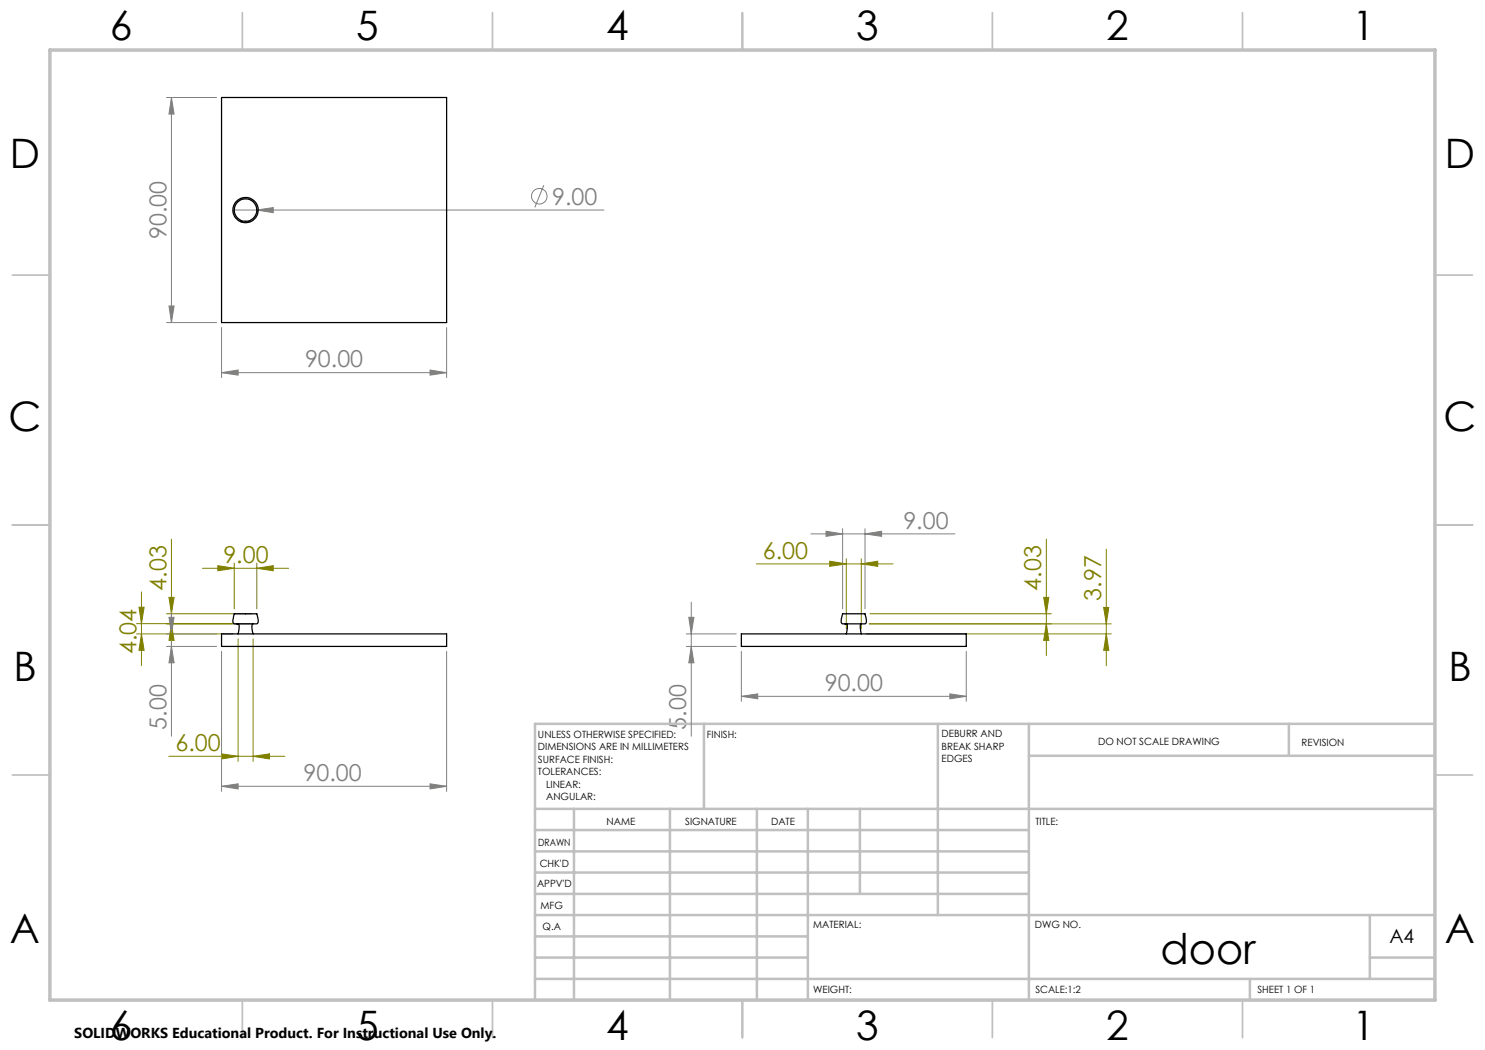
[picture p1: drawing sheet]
<svg xmlns="http://www.w3.org/2000/svg" width="297mm" height="210mm" viewBox="0 0 297 210" stroke-linecap="round" stroke-linejoin="round" font-family="sans-serif">
<g fill="none" stroke="#808080" stroke-width=".2">
<path d="M33.3 19.5h10M34.3 19.5l.5 3.3h-1zM34.3 19.5v45M108.8 37l-1.8 4.5M46.8 42h74M51.4 42l3.2-.5v1zM33.3 64.5h10M33.8 61.2h1l-.5 3.3zM44.3 74.5l3.3-.5v1zM44.3 65.5v10M44.3 74.5h45M86 74l3.3 .5-3.3 .5z"/>
<path d="M89.3 65.5v10M162.2 106.8h28.8M165.2 106.2l3.3 .6-3.3 .5zM168.5 105.8v16M173 106.8l3.3-.6v1.1zM173 105.8v16M33.3 126.8h10M33.3 129.3h10M33.8 123.5h1l-.5 3.3zM34.3 129.3l.5 3.3h-1zM34.3 120.4v26.8M44.3 130.3v28"/>
<path d="M89.3 130.3v28M137.3 126.8h9.9M137.3 129.3h9.9M137.8 123.5h1l-.5 3.3zM138.3 129.3l.5 3.3h-1zM138.3 120.4v26.8M148.3 139.3l3.3-.5v1zM148.3 130.3v10M148.3 139.3h45M190 138.8l3.3 .5-3.3 .5zM193.3 130.3v10M44.3 157.3l3.3-.5v1z"/>
<path d="M44.3 157.3h45M86 156.8l3.3 .5-3.3 .5z"/>
<circle cx="107.9" cy="39.2" r="1.55"/>
</g>
<g fill="none" stroke="#808000" stroke-width=".2">
<path d="M28.3 118.4v14.7M33.8 119.5h1l-.5 3.3zM34.3 107.8v23.3M40.5 113.7h17.2M43.6 113.1l3.2 .6-3.2 .5zM46.8 112.6v9.2M51.4 113.7l3.2-.6v1.1zM51.4 112.6v9.2M151.3 112.8h27.3M165.9 112.2l3.4 .6-3.4 .5zM169.3 111.8v14M172.3 112.8l3.2-.6v1.1z"/>
<path d="M172.3 111.8v14M208.7 119.5h1.1l-.5 3.3zM209.3 107.8v23.3M221.3 109.8v23.3M27.3 126.8h19.3M27.3 124.7l22.9 .1M27.8 121.5h1l-.5 3.2zM28.3 126.8l.5 3.3h-1zM33.3 122.8h17M34.3 124.8l.5 3.3h-1zM47.6 127.8v24.5M50.6 127.8v24.5"/>
<path d="M173.2 126.8h49M173.8 124.8h48.4M174 122.8h36.3M209.3 124.8l.5 3.3h-1.1zM220.7 121.5h1.1l-.5 3.3zM221.3 126.8l.5 3.3h-1.1zM33.8 151.3h23.2M44.3 150.8l3.3 .5-3.3 .5zM50.6 151.3l3.3-.5v1z"/>
</g>
<g fill="none" stroke="#c0c0c0" stroke-width=".35">
<path d="M48.5 2.5v7.5M98.5 2.5v7.5M148.5 2.5v7.5M198.5 2.5v7.5M248.5 2.5v7.5M2.5 55h7.5M287 55h7.5M2.5 105h7.5M287 105h7.5M2.5 155h7.5M287 155h7.5M48.5 200v7.5"/>
<path d="M98.5 200v7.5M148.5 200v7.5M198.5 200v7.5M248.5 200v7.5"/>
</g>
<g fill="none" stroke="#c0c0c0" stroke-width=".5">
<path d="M140.8 144.8v17M187.6 144.8v38.2M205.8 144.8v55.2M205.8 151.2h81.2M257.8 144.8v6.4M287 144.8h-180v55.2M107 161.8h180M107 178.8h98.8M107 174.5h98.8M107 170.3h98.8M107 166h98.8M114.8 161.8v38.2"/>
<path d="M134 161.8v38.2M151.4 161.8v38.2M161.6 161.8v38.2M172 161.8v17M107 195.8h180M107 191.5h54.6M107 187.3h54.6M107 183h180M250 195.8v4.2M274 191.5h13M274 183v12.8"/>
</g>
<path d="M10 10h277v190h-277z" fill="none" stroke="#c0c0c0" stroke-width=".7"/>
<g fill="#808000">
<path d="M165.9 112.2l3.4 .6-3.4 .5zM172.3 112.8l3.2-.6v1.1z"/>
<path d="M221.3 126.8l.5 3.3h-1.1zM220.7 121.5h1.1l-.5 3.3z"/>
<path d="M33.8 119.5h1l-.5 3.3zM34.3 124.8l.5 3.3h-1zM27.8 121.5h1l-.5 3.2zM28.3 126.8l.5 3.3h-1zM208.7 119.5h1.1l-.5 3.3zM209.3 124.8l.5 3.3h-1.1z"/>
<path d="M44.3 150.8l3.3 .5-3.3 .5zM50.6 151.3l3.3-.5v1z"/>
<path d="M43.6 113.1l3.2 .6-3.2 .5zM51.4 113.7l3.2-.6v1.1z"/>
</g>
<g fill="#808080">
<path d="M51.4 42l3.2-.5v1z"/>
<path d="M44.3 157.3l3.3-.5v1zM86 156.8l3.3 .5-3.3 .5zM44.3 74.5l3.3-.5v1zM86 74l3.3 .5-3.3 .5zM148.3 139.3l3.3-.5v1zM190 138.8l3.3 .5-3.3 .5z"/>
<path d="M33.8 123.5h1l-.5 3.3zM34.3 129.3l.5 3.3h-1zM34.3 19.5l.5 3.3h-1zM33.8 61.2h1l-.5 3.3zM137.8 123.5h1l-.5 3.3zM138.3 129.3l.5 3.3h-1z"/>
<path d="M165.2 106.2l3.3 .6-3.3 .5zM173 106.8l3.3-.6v1.1z"/>
</g>
<g fill="none" stroke="#000" stroke-width=".25">
<path d="M44.3 19.5h45v45h-45zM44.3 126.8h45v2.5h-45zM47.3 124.8l4.1-.1a.83 .83 0 0 0 .2-.9l-.2-1h-4.5a2.55 2.55 0 0 0-.3 1.8l.5 .2a.53 .53 0 0 1 .6 0 .53 .53 0 0 1 .1 .6l-.2 1.4M50.6 124.8a1.32 1.32 0 0 0-.1 1.5l.1 .5M148.3 126.8h45v2.5h-45zM168.9 124.8l4.2-.1a.85 .85 0 0 0 .1-1.1l-.2-.8h-4.4a2.76 2.76 0 0 0-.3 1.8l.2 .2h.5a.44 .44 0 0 1 .5 .1 .44 .44 0 0 1 0 .5l-.2 1.4M172.2 124.8l-.2 .6 .3 1.4"/>
<circle cx="49.1" cy="42" r="2.25"/>
<circle cx="49.1" cy="42" r="2.53"/>
</g>
<text font-size="8.5" x="232.1" y="192.7">door</text>
<g font-size="8.1">
<text x="22" y="8">6</text>
<text x="71.2" y="8">5</text>
<text x="121.2" y="8">4</text>
<text x="171.3" y="8">3</text>
<text x="221.3" y="8">2</text>
<text x="270.5" y="8">1</text>
<text x="2" y="33.6">D</text>
<text x="289" y="33.6">D</text>
<text x="1.7" y="86.1">C</text>
<text x="288.7" y="86.1">C</text>
<text x="2.7" y="136.1">B</text>
<text x="289.7" y="136.1">B</text>
<text x="2" y="188.6">A</text>
<text x="289" y="188.6">A</text>
<text x="22" y="208">6</text>
<text x="71.2" y="208">5</text>
<text x="121.2" y="208">4</text>
<text x="171.3" y="208">3</text>
<text x="221.3" y="208">2</text>
<text x="270.5" y="208">1</text>
</g>
<g font-size="4.7" fill="#808080">
<text x="110.4" y="40.9">9.00</text>
<text x="33.3" y="47.8" transform="rotate(-90 33.3 47.8)">90.00</text>
<text x="61" y="73.5">90.00</text>
<text x="180.7" y="105.7">9.00</text>
<text x="165" y="138.2">90.00</text>
<text x="33.3" y="145.9" transform="rotate(-90 33.3 145.9)">5.00</text>
<text x="137.3" y="145.9" transform="rotate(-90 137.3 145.9)">5.00</text>
<text x="60.7" y="156.2">90.00</text>
</g>
<g font-size="4.7" fill="#808000">
<text x="44.7" y="112.6">9.00</text>
<text x="152.6" y="111.7">6.00</text>
<text x="33.3" y="118.1" transform="rotate(-90 33.3 118.1)">4.03</text>
<text x="208.3" y="118.1" transform="rotate(-90 208.3 118.1)">4.03</text>
<text x="220.3" y="120.2" transform="rotate(-90 220.3 120.2)">3.97</text>
<text x="27.3" y="130.8" transform="rotate(-90 27.3 130.8)">4.04</text>
<text x="35.1" y="150.2">6.00</text>
</g>
<text font-size="3.9" x="277.9" y="188.5">A4</text>
<text font-size="2.9" x="14.9" y="207.6">SOLIDWORKS Educational Product. For Instructional Use Only.</text>
<g font-size="2">
<text x="107.6" y="147.6">UNLESS OTHERWISE SPECIFIED:</text>
<text x="141.4" y="147.6">FINISH:</text>
<text x="188.3" y="147.5">DEBURR AND</text>
<text x="188.3" y="150">BREAK SHARP</text>
<text x="219.6" y="149">DO NOT SCALE DRAWING</text>
<text x="260.3" y="149.2">REVISION</text>
<text x="107.6" y="150.1">DIMENSIONS ARE IN MILLIMETERS</text>
<text x="107.6" y="152.6">SURFACE FINISH:</text>
<text x="107.6" y="155.1">TOLERANCES:</text>
<text x="188.3" y="152.5">EDGES</text>
<text x="109.2" y="157.6">LINEAR:</text>
<text x="109.2" y="160.1">ANGULAR:</text>
<text x="121.3" y="165">NAME</text>
<text x="137" y="164.9">SIGNATURE</text>
<text x="154.2" y="164.9">DATE</text>
<text x="207.1" y="164.9">TITLE:</text>
<text x="107.6" y="169.1">DRAWN</text>
<text x="107.9" y="173.3">CHK'D</text>
<text x="107.4" y="177.4">APPV'D</text>
<text x="108.1" y="181.8">MFG</text>
<text x="108.5" y="186">Q.A</text>
<text x="162.6" y="185.5">MATERIAL:</text>
<text x="207" y="185.5">DWG NO.</text>
<text x="162.6" y="198.5">WEIGHT:</text>
<text x="207.1" y="198.6">SCALE:1:2</text>
<text x="251.5" y="198.6">SHEET 1 OF 1</text>
</g>
</svg>
